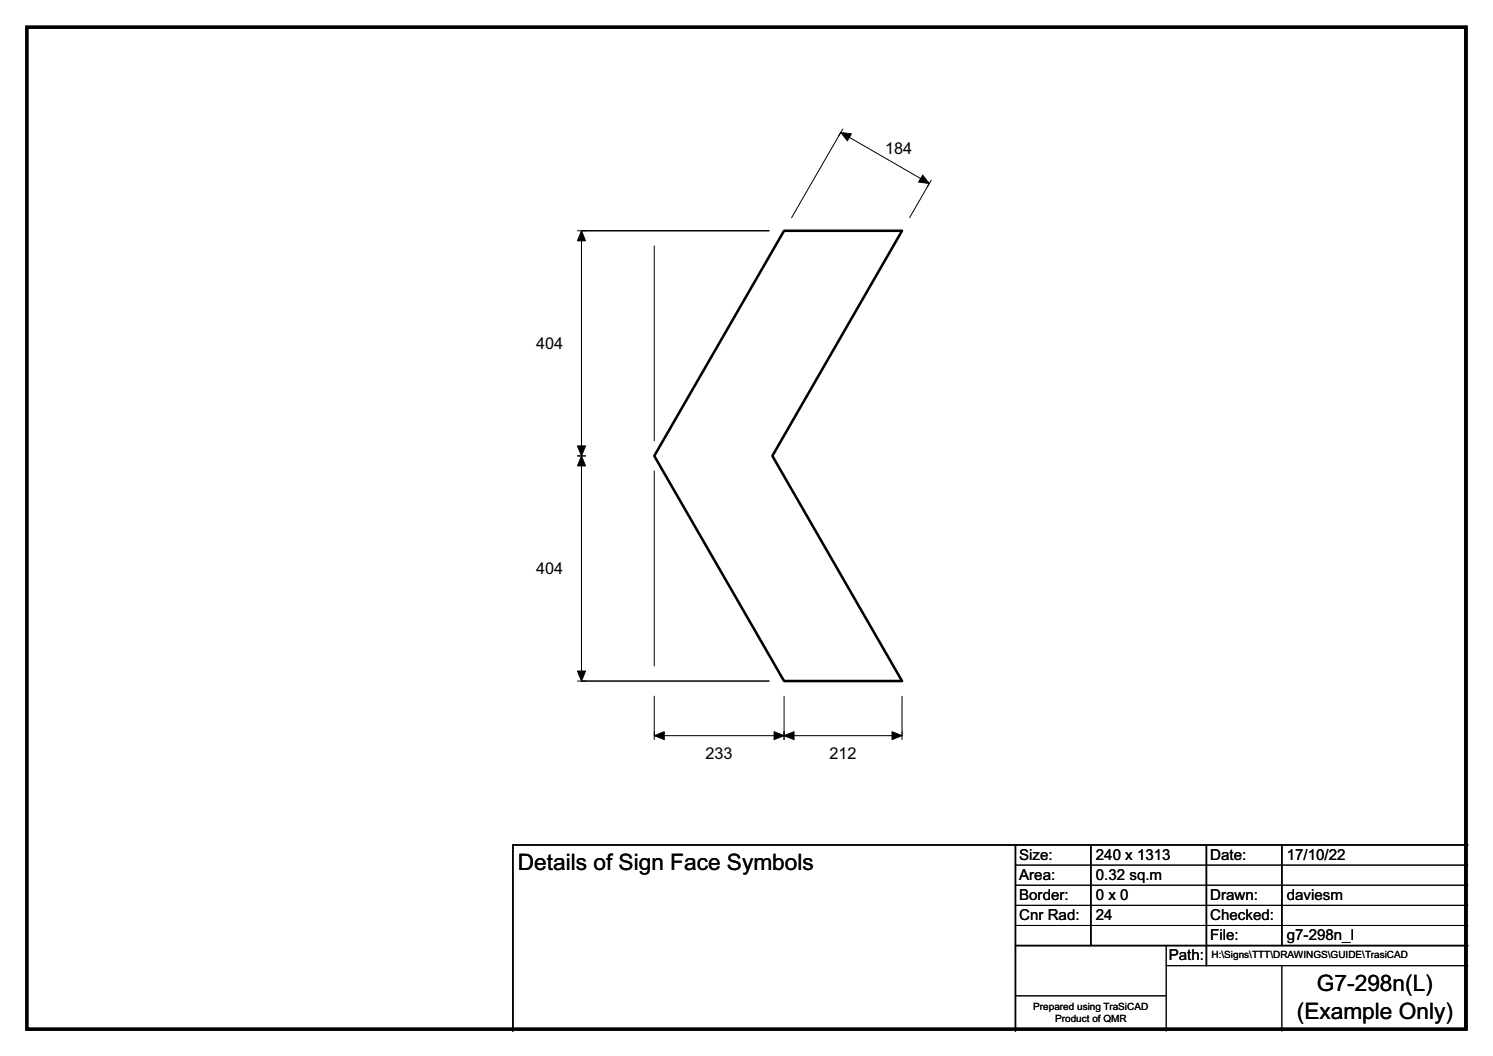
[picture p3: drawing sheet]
<svg xmlns="http://www.w3.org/2000/svg" width="297mm" height="210mm" viewBox="0 0 297 210" stroke-linecap="round" stroke-linejoin="round" font-family="sans-serif">
<path d="M115.7 45.9h37.3M115.7 135.4h37.3M202 168v37M217 168v20M240 168v24M255 168v20M292 168h-190v37M202 188h90" fill="none" stroke="#000" stroke-width=".3"/>
<g fill="none" stroke="#000" stroke-width=".2">
<path d="M167.7 25.7l-.8 1.3M185.3 35.8l-.8 1.4M114.9 45.9h1.6M115.7 45.9v89.5M130.2 48.9v38.8M157.5 43.3l9.8-17 17.6 10.2-3.9 6.8M114.9 90.7h1.6M130.2 93.7v38.7M114.9 135.4h1.6M130.2 138.4v8.7M156 138.4v8.7M179.5 138.4v8.7"/>
<path d="M130.2 146.3h49.3M202 172h90M202 176h90M202 180h90M202 184h90M202 198h30M232 188v17M232 192h60M255 192v13"/>
</g>
<g fill="#000" stroke="#000" stroke-width=".2">
<path d="M167.3 26.3l2.1 .3-.8 1.4z" fill-rule="evenodd"/>
<path d="M183.6 34.8l1.3 1.7-2.1-.3z" fill-rule="evenodd"/>
<path d="M115.7 45.9l.8 2h-1.6z" fill-rule="evenodd"/>
<path d="M114.9 88.7h1.6l-.8 2z" fill-rule="evenodd"/>
<path d="M115.7 90.7l.8 1.9h-1.6z" fill-rule="evenodd"/>
<path d="M114.9 133.4h1.6l-.8 2z" fill-rule="evenodd"/>
<path d="M130.2 146.3l2-.8v1.6z" fill-rule="evenodd"/>
<path d="M156 146.3l2-.8v1.6z" fill-rule="evenodd"/>
<path d="M154 145.5l2 .8-2 .8z" fill-rule="evenodd"/>
<path d="M177.5 145.5l2 .8-2 .8z" fill-rule="evenodd"/>
</g>
<path d="M156 45.9h23.5l-25.8 44.8 25.8 44.7h-23.5l-25.8-44.7z" fill="none" stroke="#000" stroke-width=".51"/>
<path d="M5.3 5.4h286.3v199.2h-286.3zM291.6 5.4v199.2z" fill="none" stroke="#000" stroke-width=".72"/>
<g font-size="4.5">
<text x="103" y="173.1">Details of Sign Face Symbols</text>
<text x="262" y="197.1">G7-298n(L)</text>
<text x="258" y="202.6">(Example Only)</text>
</g>
<g font-size="3.2">
<text x="176.1" y="30.7">184</text>
<text x="106.7" y="69.4">404</text>
<text x="106.7" y="114.1">404</text>
<text x="140.4" y="151">233</text>
<text x="165" y="151">212</text>
</g>
<g font-size="3">
<text x="202.8" y="171">Size:</text>
<text x="218" y="171">240 x 1313</text>
<text x="240.8" y="171">Date:</text>
<text x="256" y="171">17/10/22</text>
<text x="202.8" y="175">Area:</text>
<text x="202.8" y="179">Border:</text>
<text x="218" y="175">0.32 sq.m</text>
<text x="218" y="179">0 x 0</text>
<text x="240.8" y="179">Drawn:</text>
<text x="256" y="179">daviesm</text>
<text x="202.8" y="183">Cnr Rad:</text>
<text x="218" y="183">24</text>
<text x="240.8" y="183">Checked:</text>
<text x="232.5" y="191">Path:</text>
<text x="240.8" y="187">File:</text>
<text x="256" y="187">g7-298n_l</text>
</g>
<g font-size="2">
<text x="241" y="190.6">H:\Signs\TTT\DRAWINGS\GUIDE\TrasiCAD</text>
<text x="205.6" y="200.8">Prepared using TraSiCAD</text>
<text x="209.9" y="203.2">Product of QMR</text>
</g>
</svg>
